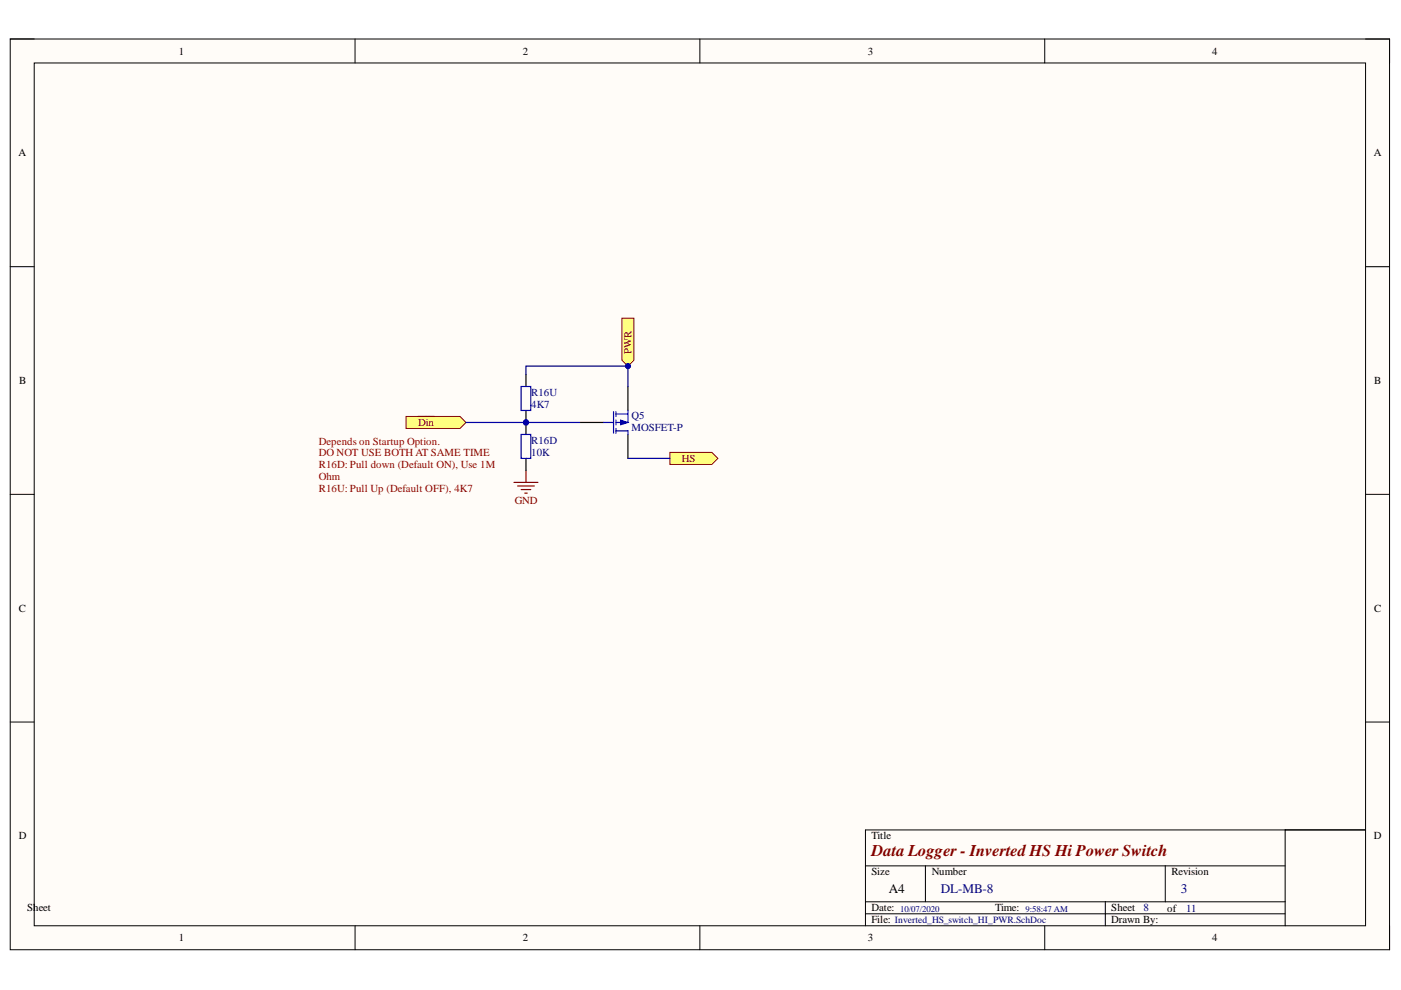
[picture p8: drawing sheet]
<svg xmlns="http://www.w3.org/2000/svg" width="297mm" height="210mm" viewBox="0 0 297 210" stroke-linecap="round" stroke-linejoin="round" font-family="sans-serif">
<path d="M2.2 8.3h292.4v193.1h-292.4z" fill-rule="evenodd" fill="#fffcf8"/>
<path d="M2.2 8.3h292.4v193.1h-292.4z" fill="none" stroke="#000" stroke-width=".21"/>
<path d="M7.3 13.4h282.2v182.9h-282.2z" fill-rule="evenodd" fill="#fffcf8"/>
<g fill="none" stroke="#000" stroke-width=".21">
<path d="M2.2 8.3h5.1M7.3 13.4h282.2v182.9h-282.2zM75.3 8.3v5M148.4 8.3v5M221.5 8.3v5.1M289.5 8.3h5.1v5.1M2.2 56.5h5.1M289.5 56.5h5.1M2.2 104.8h5.1M289.5 104.8h5.1M2.2 153.1h5.1M289.5 153.1h5.1"/>
<path d="M272.5 176v20.3M289.5 176h-106v20.3M75.3 196.3v5.1M148.4 196.3v5.1M183.5 193.7h89M183.5 183.6h89M183.5 191.2h89M196.2 183.6v7.6M221.5 196.3v5.1M234.3 191.2v5.1M247.1 183.6v7.6M294.6 196.3v5.1"/>
</g>
<circle cx="111.5" cy="89.6" r=".51" fill="#000080"/>
<circle cx="111.5" cy="89.6" r=".51" fill="none" stroke="#000080" stroke-width=".21"/>
<path d="M111.5 79.4v2.5M111.5 87v2.6" fill="none" stroke="#000" stroke-width=".25"/>
<circle cx="111.5" cy="89.6" r=".51" fill="#000080"/>
<circle cx="111.5" cy="89.6" r=".51" fill="none" stroke="#000080" stroke-width=".21"/>
<path d="M110.5 81.9h2v5.1h-2zM128 89.6h2.1M130.1 87.3v4.6M130.6 91.3h2.5M130.6 87.8h2.5M130.6 87.3v1M130.6 89.1v1M130.6 90.8v1.1M133.1 87v2.6h-2.5" fill="none" stroke="#00f" stroke-width=".25"/>
<path d="M123 89.6h5M133.1 81.9v5.1M133.1 92.1v5.1" fill="none" stroke="#000" stroke-width=".25"/>
<path d="M131.6 89.1l1.5 .5-1.5 .5z" fill="#00f"/>
<path d="M131.6 89.1l1.5 .5-1.5 .5z" fill="none" stroke="#00f" stroke-width=".21"/>
<path d="M133.1 91.3v.8" fill="none" stroke="#00f" stroke-width=".25"/>
<path d="M86.1 88.3h11.4l1.3 1.3-1.3 1.2h-11.4z" fill-rule="evenodd" fill="#ffff80"/>
<path d="M86.1 88.3h11.4l1.3 1.3-1.3 1.2h-11.4z" fill="none" stroke="#800000" stroke-width=".21"/>
<path d="M88.6 88.3h3.5" fill="none" stroke="#800000" stroke-width=".25"/>
<path d="M142 95.9h8.9l1.3 1.3-1.3 1.3h-8.9z" fill-rule="evenodd" fill="#ffff80"/>
<path d="M142 95.9h8.9l1.3 1.3-1.3 1.3h-8.9z" fill="none" stroke="#800000" stroke-width=".21"/>
<path d="M111.5 99.7v2.6M109 102.3h5.1M109.7 103h3.6M110.5 103.8h2M111.3 104.6h.5" fill="none" stroke="#800000" stroke-width=".25"/>
<circle cx="111.5" cy="89.6" r=".51" fill="#000080"/>
<circle cx="111.5" cy="89.6" r=".51" fill="none" stroke="#000080" stroke-width=".21"/>
<path d="M111.5 89.6v2.5" fill="none" stroke="#000" stroke-width=".25"/>
<circle cx="111.5" cy="89.6" r=".51" fill="#000080"/>
<circle cx="111.5" cy="89.6" r=".51" fill="none" stroke="#000080" stroke-width=".21"/>
<path d="M111.5 97.2v2.5" fill="none" stroke="#000" stroke-width=".25"/>
<path d="M110.5 92.1h2v5.1h-2z" fill="none" stroke="#00f" stroke-width=".25"/>
<path d="M111.5 79.4v-1.8h21.6v4.3M98.8 89.6h12.7M133.1 97.2h8.9" fill="none" stroke="#000080" stroke-width=".25"/>
<circle cx="111.5" cy="89.6" r=".51" fill="#000080"/>
<circle cx="111.5" cy="89.6" r=".51" fill="none" stroke="#000080" stroke-width=".21"/>
<path d="M111.5 89.6h11.5" fill="none" stroke="#000080" stroke-width=".25"/>
<circle cx="111.5" cy="89.6" r=".51" fill="#000080"/>
<circle cx="111.5" cy="89.6" r=".51" fill="none" stroke="#000080" stroke-width=".21"/>
<text font-size="10.2" fill="#000080" x="131.6" y="74.5">POPWR</text>
<text font-size="3.5" fill="#800000" x="184.8" y="181.6">Data Logger - Inverted HS Hi Power Switch</text>
<text font-size="2.8" x="188.5" y="189.3">A4</text>
<g font-size="2.8" fill="#000080">
<text x="199.5" y="189.3">DL-MB-8</text>
<text x="250.3" y="189.3">3</text>
</g>
<g font-size="2.3">
<text x="37.9" y="11.6">1</text>
<text x="110.8" y="11.6">2</text>
<text x="184" y="11.6">3</text>
<text x="257" y="11.6">4</text>
<text x="3.9" y="33.1">A</text>
<text x="291.3" y="33.1">A</text>
<text x="4.1" y="81.4">B</text>
<text x="291.4" y="81.4">B</text>
<text x="4" y="129.7">C</text>
<text x="291.4" y="129.7">C</text>
<text x="4" y="177.9">D</text>
<text x="184.8" y="177.9">Title</text>
<text x="291.3" y="177.9">D</text>
<text x="184.8" y="185.6">Size</text>
<text x="197.5" y="185.5">Number</text>
<text x="248.4" y="185.6">Revision</text>
<text x="5.8" y="193.2">Sheet</text>
<text x="184.8" y="193.1">Date:</text>
<text x="184.8" y="195.8">File:</text>
<text x="211" y="193.1">Time:</text>
<text x="235.6" y="193.2">Sheet</text>
<text x="235.6" y="195.8">Drawn By:</text>
<text x="247.4" y="193.3">of</text>
<text x="37.9" y="199.6">1</text>
<text x="110.8" y="199.6">2</text>
<text x="184" y="199.6">3</text>
<text x="257" y="199.6">4</text>
</g>
<g font-size="2.3" fill="#800000">
<text x="133.9" y="75.1" transform="rotate(-90 133.9 75.1)">PWR</text>
<text x="88.7" y="90.3">Din</text>
<text x="144.6" y="98">HS</text>
<text x="109.1" y="106.8">GND</text>
</g>
<g font-size="2.3" fill="#000080">
<text x="112.6" y="83.9">R16U</text>
<text x="112.6" y="86.5">4K7</text>
<text x="133.9" y="88.8">Q5</text>
<text x="112.6" y="94.2">R16D</text>
<text x="133.9" y="91.3">MOSFET-P</text>
<text x="112.6" y="96.7">10K</text>
<text x="242.5" y="193.2">8</text>
<text x="251.5" y="193.3">11</text>
</g>
<g font-size="2.3" fill="#980000">
<text x="67.6" y="94.2">Depends on Startup Option.</text>
<text x="67.6" y="96.8">DO NOT USE BOTH AT SAME TIME</text>
<text x="67.6" y="99.3">R16D: Pull down (Default ON), Use 1M</text>
<text x="67.6" y="101.9">Ohm</text>
<text x="67.6" y="104.4">R16U: Pull Up (Default OFF), 4K7</text>
</g>
<text font-size="2" fill="#000080" x="189.8" y="195.6">Inverted_HS_switch_HI_PWR.SchDoc</text>
<g font-size="1.9" fill="#000080">
<text x="190.9" y="193.3">10/07/2020</text>
<text x="217.4" y="193.3">9:58:47 AM</text>
</g>
</svg>
